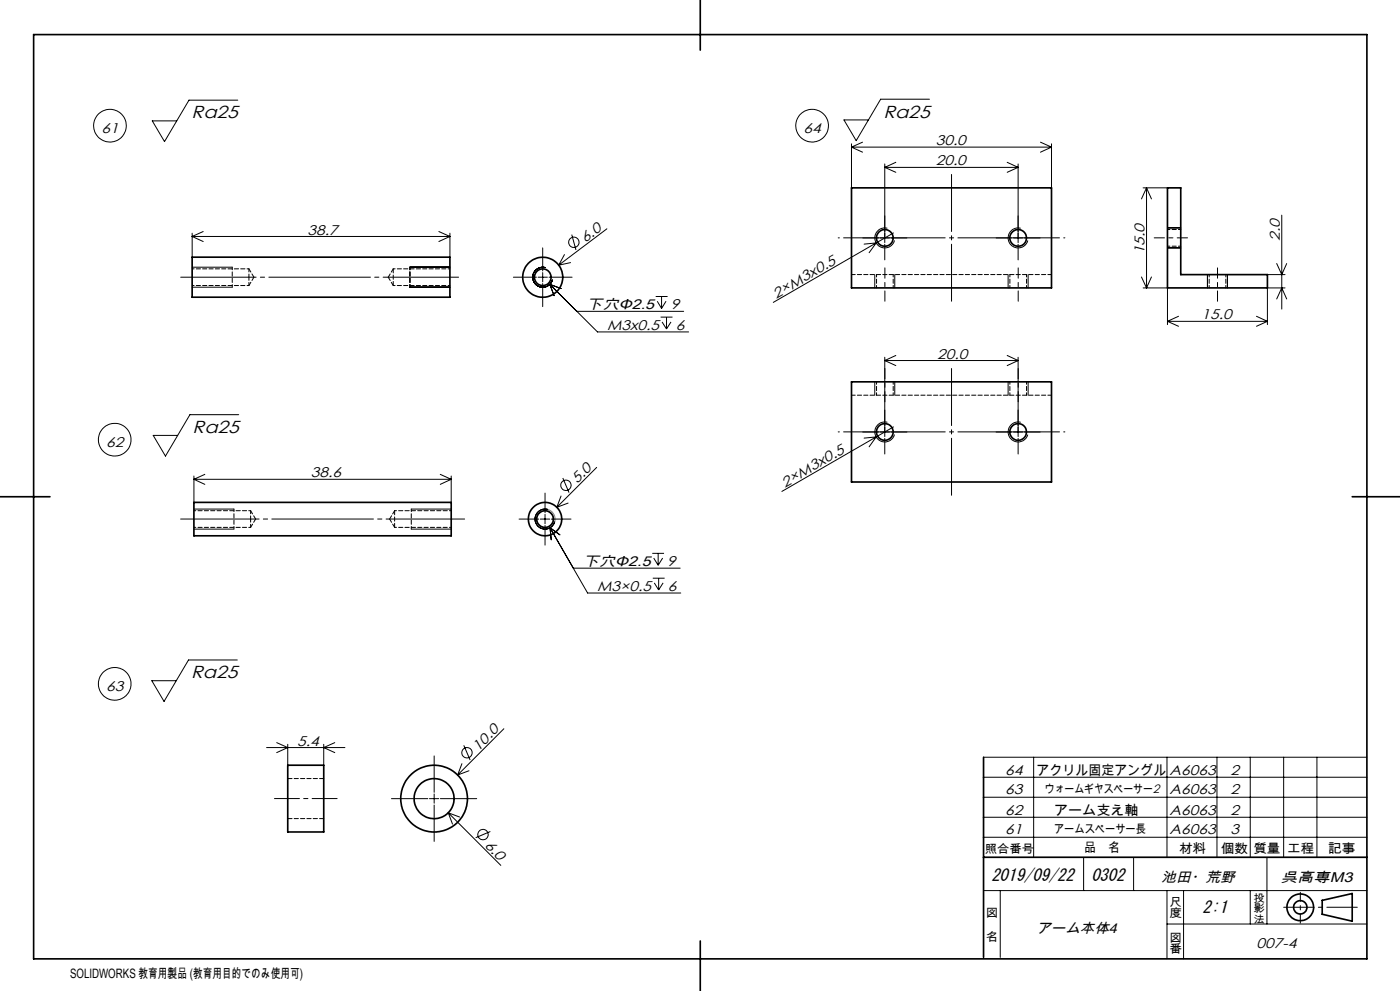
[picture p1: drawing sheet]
<svg xmlns="http://www.w3.org/2000/svg" width="420mm" height="297mm" viewBox="0 0 420 297" stroke-linecap="round" stroke-linejoin="round" font-family="sans-serif">
<g fill="none" stroke="#000" stroke-width=".3">
<path d="M71.3 30h-14.6l-7.3 12.4-3.7-6.2h7.3M278.8 29.7h-14.6l-7.3 12.5-3.7-6.3h7.3M255.4 43.1v13.2M255.4 44.1h60.1M255.4 44.1l3.4 1.5M258.8 42.6l-3.4 1.5M265.4 49.1v23.6M265.4 50.2h40M265.4 50.2l3.3 1.4M268.7 48.6l-3.3 1.6M302.2 48.6l3.2 1.6M305.4 49.1v23.6"/>
<path d="M305.4 50.2l-3.2 1.4M312.1 42.6l3.4 1.5M315.5 43.1v13.2M315.5 44.1l-3.4 1.5M342.9 56.3h7.3M344 56.3v30M344 56.3l1.4 3.3M344 56.3l-1.6 3.3M57.6 69.9v7.2M57.6 70.9h77.4M57.6 70.9l3.4 1.5M61 69.4l-3.4 1.5"/>
<path d="M131.7 69.4l3.3 1.5M135 69.9v7.2M135 70.9l-3.3 1.5M162.8 74.3v6.9M169.3 76.3l-1.7 3.2M171.2 78.7l-3.6 .8M171.5 70.3l1.3 4.6M182.1 68.6l-14.5 10.9M258.8 71.3h4.8M262.9 72.8l-30.9 17.8M262.9 72.8l-3.7 .4M262.9 72.8l-2.2 2.9"/>
<path d="M264.1 71.3h2.7M265.4 73.2v4.7M266.2 68.4a3 3 0 0 0-3.7 2.2 3 3 0 0 0 2.2 3.6 3 3 0 0 0 3.7-2.1M267.3 71.3h4.8M268 69.8l-5.1 3M298.8 71.3h4.7M304.1 71.3h2.7M305.4 73.2v4.7M306.2 68.4a3 3 0 0 0-3.7 2.1 3 3 0 0 0 2.2 3.7 3 3 0 0 0 3.6-2.1M307.3 71.3h4.7M350.2 68.3h4M350.2 74.3h4"/>
<path d="M383 79l1.5 3.3 1.5-3.3M384.5 64.5v28.1M57.6 80.1h12.1M57.6 86.1h12.1M122.9 80.1h12.1M122.9 86.1h12.1M154 83.1h6.9M161.4 83.1h2.8M162.8 81.7v2.8M162.8 85v6.9M163.6 80.2a3 3 0 0 0-3.7 2.1 3 3 0 0 0 2.2 3.7 3 3 0 0 0 3.6-2.1M164.7 83.1h6.9"/>
<path d="M165 85.2l14.2 14.3h27.4M165 85.2l1.2 3.4M165 85.2l3.3 1.3M173 93.3h32.1M196.7 88.9h3.6M197.2 90.3l1.3 2.1M198.2 95h3.6M198.5 88.9v3.5M198.6 96.5l1.4 2.1M199.8 90.3l-1.3 2.1M200 95v3.6M201.3 96.5l-1.3 2.1"/>
<path d="M262.4 82.3v4M268.4 82.3v4M302.4 82.3v4M308.4 82.3v4M342.4 83l1.6 3.3M342.9 86.3h7.3v11M345.4 83l-1.4 3.3M350.2 96.3h30M350.2 96.3l3.4 1.5M353.6 94.8l-3.4 1.5M362.2 82.3v4M368.2 82.3v4"/>
<path d="M376.9 94.8l3.3 1.5M380.2 96.3l-3.3 1.5M380.2 82.3h5.3M383 89.6l1.5-3.3 1.5 3.3M385.5 86.3h-5.3v11M262.4 114.4v4.1M265.4 107.1v23.7M265.4 108.1h40M265.4 108.1l3.3 1.5M268.4 114.4v4.1M268.7 106.5l-3.3 1.6M302.2 106.5l3.2 1.6"/>
<path d="M302.4 114.4v4.1M305.4 107.1v23.7M305.4 108.1l-3.2 1.5M308.4 114.4v4.1M71.6 124.3h-14.6l-7.4 12.4-3.6-6.2h7.3M258.8 129.5h4.8M262.9 130.9l-28.3 16.4M262.9 130.9l-3.7 .4M262.9 130.9l-2.2 3M264.1 129.5h2.7M265.4 131.4v4.7M266.2 126.6a3 3 0 0 0-3.6 2.1 3 3 0 0 0 2.1 3.7 3 3 0 0 0 3.7-2.2"/>
<path d="M267.3 129.5h4.8M268 127.9l-5.1 3M298.8 129.5h4.7M304.1 129.5h2.7M305.4 131.4v4.7M306.2 126.6a2.99 2.99 0 0 0-3.6 2.1 2.99 2.99 0 0 0 2.1 3.6 2.99 2.99 0 0 0 3.6-2.1M307.3 129.5h4.7M58.2 152.6h12M58.2 158.6h12M58.2 142.7v7.9M58.2 143.6h77.2M58.2 143.6l3.3 1.6"/>
<path d="M61.5 142.2l-3.3 1.4M123.4 152.6h12M123.4 158.6h12M132.1 142.2l3.3 1.4M135.4 142.7v7.9M135.4 143.6l-3.3 1.6M155.7 155.6h5.9M162.1 155.6h2.8M163.5 147.8v5.9M163.5 154.2v2.8M163.5 157.5v5.9M164.3 152.7a2.99 2.99 0 0 0-3.7 2.1 2.99 2.99 0 0 0 2.1 3.7 2.99 2.99 0 0 0 3.7-2.2"/>
<path d="M165 158.2l11.3 19.5h27.9M165 158.2l.4 3.6M165 158.2l3 2.1M165.4 155.6h5.9M168.3 148.7l-1.3 3.3M168.8 143.3l1.9 4.3M170.4 150.8l-3.4 1.2M179 140.1l-12 11.9M172 170.3h32M195.7 165.8h3.5M195.8 173.3h3.6M196.1 167.2l1.3 2.2"/>
<path d="M196.3 174.7l1.3 2.1M197.4 165.8v3.6M197.6 173.3v3.5M198.8 167.2l-1.4 2.2M198.9 174.7l-1.3 2.1M71.2 197.8h-14.6l-7.4 12.4-3.7-6.2h7.4M151.2 218.4l-13.9 13.9M80 224h23.5M83 222.6l3.3 1.4-3.3 1.6M86.3 223.1v6.2M97.1 223.1v6.2M100.4 222.6l-3.3 1.4 3.3 1.6"/>
<path d="M117.4 239.4h10.9M128.8 239.4h2.8M130.2 226.6v10.9M130.2 237.9v2.8M132.1 239.4h10.9M138.6 228.9l-1.3 3.4M139.1 223.4l1.9 4.4M140.7 231l-3.4 1.3M295.1 238.9h115M295.1 232.9h115M295.1 226.9h115M310.1 226.9v30"/>
<path d="M350.1 226.9v30M365.1 226.9v30M375.1 226.9v30M385.1 226.9v30M395.1 226.9v30M130.2 241.3v10.9M134.5 243.6l15.7 15.8M134.5 243.6l1.2 3.4M134.5 243.6l3.4 1.3M147.1 249.2l-4.4 1.9M295.1 250.9h115M295.1 244.9h115"/>
<path d="M325.1 256.9v10M340.1 256.9v10M380.1 256.9v20M295.1 266.9h115M300.1 266.9v20M350.1 276.9h60M350.1 266.9v20.4M355.1 266.9v20.5M375.1 266.9v10"/>
<circle cx="33" cy="37.7" r="4.9"/>
<circle cx="243.6" cy="37.7" r="4.9"/>
<circle cx="172.2" cy="72.6" r="1.55"/>
<circle cx="34.4" cy="131.8" r="4.9"/>
<circle cx="169.8" cy="145.4" r="1.56"/>
<circle cx="34.4" cy="204.9" r="4.9"/>
<circle cx="140.1" cy="225.6" r="1.55"/>
<circle cx="144.9" cy="250.1" r="1.56"/>
</g>
<g fill="none" stroke="#000" stroke-width=".5">
<path d="M10.1 10.4h400v277h-400zM210.1 0v15M255.4 56.3h60.1v30h-60.1zM350.2 56.3h4v26h26v4h-30zM57.6 77.1h77.4v12h-77.4zM255.4 114.4h60.1v30.1h-60.1zM0 148.9h15M58.2 150.6h77.2v10h-77.2zM405.7 148.9h14.3M86.3 229.3h10.8v20h-10.8zM295.1 226.9v60M295.1 256.9h115"/>
<path d="M396.7 269.8l9-2v8.3l-9-2.1zM210.1 282v15"/>
<circle cx="265.4" cy="71.3" r="2.5"/>
<circle cx="305.4" cy="71.3" r="2.5"/>
<circle cx="162.8" cy="83.1" r="2.5"/>
<circle cx="162.8" cy="83.1" r="6"/>
<circle cx="265.5" cy="129.5" r="2.5"/>
<circle cx="305.4" cy="129.4" r="2.51"/>
<circle cx="163.5" cy="155.6" r="5"/>
<circle cx="163.5" cy="155.6" r="2.5"/>
<circle cx="130.2" cy="239.3" r="10"/>
<circle cx="130.2" cy="239.3" r="6"/>
<circle cx="390.1" cy="271.9" r="4"/>
<circle cx="390.1" cy="271.9" r="2"/>
</g>
<g fill="none" stroke="#808080" stroke-width=".3">
<circle cx="163.5" cy="155.6" r="3"/>
<circle cx="163.5" cy="155.6" r="2.57"/>
</g>
<path d="M54.2 83.1h83.4" fill="none" stroke="#000" stroke-width=".3" stroke-dasharray="30.5 1.3 1.3 1.3" stroke-dashoffset="7.9"/>
<path d="M139.4 155.6h-85.2" fill="none" stroke="#000" stroke-width=".3" stroke-dasharray="30.5 1.3 1.3 1.3" stroke-dashoffset="6.9"/>
<path d="M82.3 239.3h18.8" fill="none" stroke="#000" stroke-width=".3" stroke-dasharray="30.5 1.3 1.3 1.3" stroke-dashoffset="23"/>
<path d="M346.3 71.3h10M265.5 90.3v-10M305.5 80.3v10M365.3 90.3v-10M265.5 110.4v10M305.5 110.4v10" fill="none" stroke="#000" stroke-width=".3" stroke-dasharray="30.5 1.3 1.3 1.3" stroke-dashoffset="27.4"/>
<path d="M319.5 71.3h-68M319.5 129.4h-68" fill="none" stroke="#000" stroke-width=".3" stroke-dasharray="30.5 1.3 1.3 1.3" stroke-dashoffset="-1.6"/>
<path d="M285.5 52.3v38M285.5 110.4v38" fill="none" stroke="#000" stroke-width=".3" stroke-dasharray="30.5 1.3 1.3 1.3" stroke-dashoffset="13.4"/>
<path d="M390.1 276.7v-9.3" fill="none" stroke="#000" stroke-width=".3" stroke-dasharray="30.5 1.3 1.3 1.3" stroke-dashoffset="27.8"/>
<path d="M385.1 271.9h22.1" fill="none" stroke="#000" stroke-width=".3" stroke-dasharray="30.5 1.3 1.3 1.3" stroke-dashoffset="21.3"/>
<g fill="none" stroke="#000" stroke-width=".3" stroke-dasharray="1.3 .6" stroke-dashoffset=".5">
<path d="M350.3 73.8h4M354.3 68.8h-4M69.7 86.1v-6M123 80.1v6M263 82.3v4M268 86.3v-4M303 82.3v4M308 86.3v-4M362.8 82.3v4M367.8 86.3v-4M263 114.4v4M268 118.4v-4"/>
<path d="M303 114.4v4M308 118.4v-4M70.2 158.6v-6M123.4 152.6v6"/>
</g>
<path d="M74.7 83.1v-2.5M74.7 85.6v-2.5M75.2 155.6v-2.5M75.2 158.1v-2.5" fill="none" stroke="#000" stroke-width=".3" stroke-dasharray="1.3 .6" stroke-dashoffset=".3"/>
<path d="M118 80.6v5M118.4 153.1v5M97.1 233.3h-10.8M86.3 245.3h10.8" fill="none" stroke="#000" stroke-width=".3" stroke-dasharray="1.3 .6"/>
<path d="M57.7 85.6h17M74.7 80.6h-17M118 85.6h17M135 80.6h-17M58.2 158.1h17M75.2 153.1h-17M118.4 158.1h17M135.4 153.1h-17" fill="none" stroke="#000" stroke-width=".3" stroke-dasharray="1.3 .6" stroke-dashoffset=".7"/>
<path d="M74.7 85.6l1.5-2.5M76.2 83.1l-1.5-2.5M116.5 83.1l1.5 2.5M118 80.6l-1.5 2.5M75.2 158.1l1.5-2.5M76.7 155.6l-1.5-2.5M116.9 155.6l1.5 2.5M118.4 153.1l-1.5 2.5" fill="none" stroke="#000" stroke-width=".3" stroke-dasharray="1.3 .6" stroke-dashoffset=".1"/>
<path d="M315.5 82.3h-60M315.5 118.4h-60" fill="none" stroke="#000" stroke-width=".3" stroke-dasharray="1.3 .6" stroke-dashoffset=".2"/>
<g font-size="5.2">
<text x="57.5" y="35.5">Ra25</text>
<text x="265" y="35.2">Ra25</text>
<text x="57.8" y="129.8">Ra25</text>
<text x="57.4" y="203.3">Ra25</text>
</g>
<g font-size="5.1">
<text x="297.4" y="263.9">2019/09/22</text>
<text x="327.4" y="263.9">0302</text>
<text x="360.8" y="273.5">2:1</text>
</g>
<g font-size="4.2">
<text x="30.4" y="39.7">61</text>
<text x="241.1" y="39.7">64</text>
<text x="280.7" y="43.5">30.0</text>
<text x="280.7" y="49.6">20.0</text>
<text x="92.3" y="70.3">38.7</text>
<text x="175.5" y="72.8" transform="rotate(-37 175.5 72.8)">6.0</text>
<text x="343.4" y="76.2" transform="rotate(-90 343.4 76.2)">15.0</text>
<text x="384" y="72.2" transform="rotate(-90 384 72.2)">2.0</text>
<text x="232.8" y="89.5" transform="rotate(-30 232.8 89.5)">2×M3x0.5</text>
<text x="176" y="92.7">下穴Φ2.5</text>
<text x="201.2" y="92.7">9</text>
<text x="360.5" y="95.7">15.0</text>
<text x="182.1" y="98.9">M3x0.5</text>
<text x="202.7" y="98.9">6</text>
<text x="281.2" y="107.5">20.0</text>
<text x="31.9" y="133.8">62</text>
<text x="93.3" y="143.1">38.6</text>
<text x="173.1" y="145.1" transform="rotate(-45 173.1 145.1)">5.0</text>
<text x="235.4" y="146.1" transform="rotate(-30 235.4 146.1)">2×M3x0.5</text>
<text x="175" y="169.6">下穴Φ2.5</text>
<text x="200.2" y="169.6">9</text>
<text x="179.2" y="177.1">M3×0.5</text>
<text x="200.4" y="177.1">6</text>
<text x="31.8" y="207">63</text>
<text x="89.1" y="223.5">5.4</text>
<text x="143.4" y="225.3" transform="rotate(-45 143.4 225.3)">10.0</text>
<text x="301.6" y="232.2">64</text>
<text x="350.9" y="232.2">A6063</text>
<text x="369.1" y="232.2">2</text>
<text x="301.6" y="237.9">63</text>
<text x="350.9" y="237.9">A6063</text>
<text x="369.1" y="237.9">2</text>
<text x="301.6" y="244.1">62</text>
<text x="350.9" y="244.1">A6063</text>
<text x="369.1" y="244.1">2</text>
<text x="301.6" y="249.9">61</text>
<text x="350.9" y="249.9">A6063</text>
<text x="369.1" y="249.9">3</text>
<text x="145.2" y="253.4" transform="rotate(45 145.2 253.4)">6.0</text>
<text x="348.4" y="264.4">池田・荒野</text>
<text x="384.2" y="264.4">呉高専M3</text>
<text x="310.9" y="279.7">アーム本体4</text>
<text x="377" y="284.1">007-4</text>
</g>
<g font-size="4.1">
<text x="310.9" y="232.2">アクリル固定アングル</text>
<text x="316.2" y="244.1">アーム支え軸</text>
</g>
<g font-size="3.9">
<text x="325.2" y="255.5">品　名</text>
<text x="353.7" y="255.6">材料</text>
<text x="366.2" y="255.6">個数</text>
<text x="376" y="255.6">質量</text>
<text x="386.1" y="255.6">工程</text>
<text x="398.4" y="255.6">記事</text>
<text x="21" y="293">SOLIDWORKS 教育用製品 (教育用目的でのみ使用可)</text>
</g>
<g font-size="3.5">
<text x="313.5" y="237.7">ウォームギヤスペーサー2</text>
<text x="316.2" y="249.7">アームスペーサー長</text>
<text x="295.4" y="255.6">照合番号</text>
<text x="295.8" y="274.9">図</text>
<text x="350.8" y="271.4">尺</text>
<text x="350.8" y="274.9">度</text>
<text x="295.8" y="282">名</text>
<text x="350.8" y="282.2">図</text>
<text x="350.8" y="285.8">番</text>
</g>
<g font-size="3.2">
<text x="376" y="270.2">投</text>
<text x="376" y="273.4">影</text>
<text x="376" y="276.5">法</text>
</g>
</svg>
